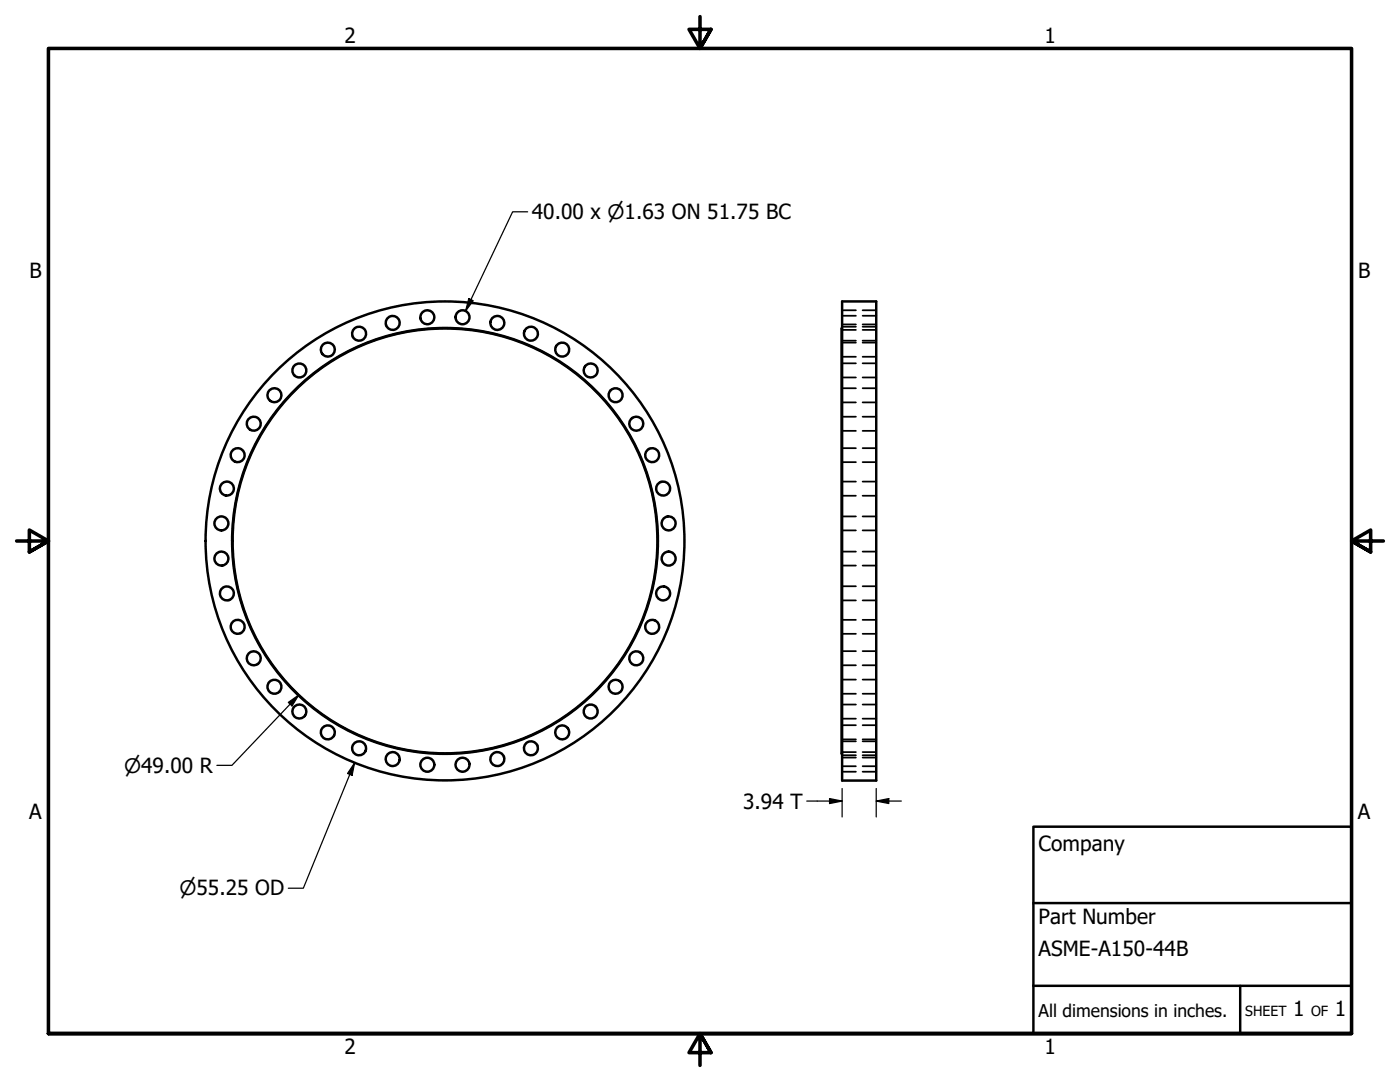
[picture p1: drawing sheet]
<svg xmlns="http://www.w3.org/2000/svg" width="279mm" height="216mm" viewBox="0 0 279 216" stroke-linecap="round" stroke-linejoin="round" font-family="sans-serif">
<!-- layer: Visible (ANSI) -->
<g fill="none" stroke="#000" stroke-width=".49">
<path d="M168.1 60.1h6.8v95.7h-6.8zM168.1 65.4l-.1 .1v84.9l.1 .1"/>
<circle cx="54.8" cy="78.9" r="1.39"/>
<circle cx="59.7" cy="73.9" r="1.39"/>
<circle cx="65.4" cy="69.8" r="1.39"/>
<circle cx="71.7" cy="66.6" r="1.39"/>
<circle cx="78.4" cy="64.4" r="1.39"/>
<circle cx="85.3" cy="63.3" r="1.39"/>
<circle cx="92.3" cy="63.3" r="1.39"/>
<circle cx="99.3" cy="64.4" r="1.39"/>
<circle cx="106" cy="66.6" r="1.39"/>
<circle cx="112.2" cy="69.8" r="1.39"/>
<circle cx="117.9" cy="73.9" r="1.39"/>
<circle cx="122.9" cy="78.9" r="1.39"/>
<circle cx="45.3" cy="97.5" r="1.39"/>
<circle cx="47.4" cy="90.8" r="1.39"/>
<circle cx="50.6" cy="84.5" r="1.39"/>
<circle cx="127" cy="84.5" r="1.39"/>
<circle cx="130.2" cy="90.8" r="1.39"/>
<circle cx="132.3" cy="97.5" r="1.39"/>
<circle cx="44.2" cy="111.5" r="1.39"/>
<circle cx="44.2" cy="104.4" r="1.39"/>
<circle cx="45.3" cy="118.4" r="1.39"/>
<circle cx="88.8" cy="107.9" r="42.4"/>
<circle cx="88.8" cy="107.9" r="42.5"/>
<circle cx="88.8" cy="107.9" r="47.8"/>
<circle cx="132.3" cy="118.4" r="1.39"/>
<circle cx="133.4" cy="111.5" r="1.39"/>
<circle cx="133.4" cy="104.4" r="1.39"/>
<circle cx="47.4" cy="125.1" r="1.39"/>
<circle cx="50.6" cy="131.4" r="1.39"/>
<circle cx="54.8" cy="137" r="1.39"/>
<circle cx="122.9" cy="137" r="1.39"/>
<circle cx="127" cy="131.4" r="1.39"/>
<circle cx="130.2" cy="125.1" r="1.39"/>
<circle cx="59.7" cy="142" r="1.39"/>
<circle cx="65.4" cy="146.1" r="1.39"/>
<circle cx="71.7" cy="149.3" r="1.39"/>
<circle cx="78.4" cy="151.5" r="1.39"/>
<circle cx="85.3" cy="152.6" r="1.39"/>
<circle cx="92.3" cy="152.6" r="1.39"/>
<circle cx="99.3" cy="151.5" r="1.39"/>
<circle cx="106" cy="149.3" r="1.39"/>
<circle cx="112.2" cy="146.1" r="1.39"/>
<circle cx="117.9" cy="142" r="1.39"/>
</g>
<!-- layer: Hidden (ANSI) -->
<g fill="none" stroke="#000" stroke-width=".35">
<path d="M168.1 65.8h2.7M168.1 63h2.7M168.1 68h2.7M168.1 65.2h2.7M168.1 71.2h2.7M168.1 68.4h2.7M168.1 75.3h2.7M168.1 72.5h2.7M168.1 77.5h2.7M168.1 64.7h2.7M168.1 61.9h2.7M172.2 65.8h2.7"/>
<path d="M172.2 63h2.7M172.2 68h2.7M172.2 65.2h2.7M172.2 71.2h2.7M172.2 68.4h2.7M172.2 75.3h2.7M172.2 72.5h2.7M172.2 77.5h2.7M172.2 64.7h2.7M172.2 61.9h2.7M168.1 80.3h2.7M168.1 86h2.7"/>
<path d="M168.1 83.1h2.7M168.1 92.2h2.7M168.1 89.4h2.7M168.1 98.9h2.7M168.1 96.1h2.7M172.2 80.3h2.7M172.2 86h2.7M172.2 83.1h2.7M172.2 92.2h2.7M172.2 89.4h2.7M172.2 98.9h2.7M172.2 96.1h2.7"/>
<path d="M168.1 105.8h2.7M168.1 103h2.7M168.1 112.9h2.7M168.1 110.1h2.7M168.1 119.8h2.7M168.1 117h2.7M172.2 105.8h2.7M172.2 103h2.7M172.2 112.9h2.7M172.2 110.1h2.7M172.2 119.8h2.7M172.2 117h2.7"/>
<path d="M168.1 126.5h2.7M168.1 123.7h2.7M168.1 132.8h2.7M168.1 129.9h2.7M168.1 138.4h2.7M168.1 135.6h2.7M172.2 126.5h2.7M172.2 123.7h2.7M172.2 132.8h2.7M172.2 129.9h2.7M172.2 138.4h2.7M172.2 135.6h2.7"/>
<path d="M168.1 143.4h2.7M168.1 140.6h2.7M168.1 147.5h2.7M168.1 144.7h2.7M168.1 150.7h2.7M168.1 147.9h2.7M168.1 152.9h2.7M168.1 150.1h2.7M168.1 154h2.7M168.1 151.2h2.7M172.2 143.4h2.7M172.2 140.6h2.7"/>
<path d="M172.2 147.5h2.7M172.2 144.7h2.7M172.2 150.7h2.7M172.2 147.9h2.7M172.2 152.9h2.7M172.2 150.1h2.7M172.2 154h2.7M172.2 151.2h2.7"/>
</g>
<!-- layer: Border (ANSI) -->
<path d="M139.7 3.3v6.4l-2.2-3.8h4.4l-2.2 3.8 2.2-3.8M3.3 107.9h6.4l-3.8-2.1v4.3l3.8-2.2-3.8 2.2M276.1 107.9h-6.4l3.8-2.1v4.3l-3.8-2.2 3.8 2.2M9.7 206.2v-196.5h260v196.5h-260h260M141.9 210l-2.2-3.8 2.2 3.8h-4.4l2.2-3.8v6.4" fill="none" stroke="#000" stroke-width=".71"/>
<!-- layer: Title (ANSI) -->
<path d="M206.2 165h63.5v41.2h-63.5zM206.2 196.7h63.5M206.2 180.2h63.5M247.5 196.7v9.5" fill="none" stroke="#000" stroke-width=".49"/>
<!-- layer: Dimension (ANSI) -->
<path d="M93.6 59.6l.8 .4-1.5 2.1zM105.3 42.3h-3l-9.4 19.8M59.6 138.7l-13.3 14h-3M57.5 140.2l2.1-1.5-1.3 2.2zM70.8 152.2l-.5 2.5-.9-.4zM70.8 152.2l-10.3 25h-3M161 159.8h7.1M165.6 159.3l2.5 .5-2.5 .5zM168.1 157.3v5.7M174.9 159.8l2.5-.5v1zM174.9 159.8h5M174.9 157.3v5.7" fill="none" stroke="#000" stroke-width=".25"/>
<g fill="#000">
<path d="M93.6 59.6l.8 .4-1.5 2.1z" fill-rule="evenodd"/>
<path d="M57.5 140.2l2.1-1.5-1.3 2.2z" fill-rule="evenodd"/>
<path d="M70.8 152.2l-.5 2.5-.9-.4z" fill-rule="evenodd"/>
<path d="M174.9 159.8l2.5-.5v1z" fill-rule="evenodd"/>
<path d="M165.6 159.3l2.5 .5-2.5 .5z" fill-rule="evenodd"/>
</g>
<g font-size="4.2">
<text x="68.7" y="8.6">2</text>
<text x="208.4" y="8.6">1</text>
<text x="106.1" y="43.7">40.00 x ⌀1.63 ON 51.75 BC</text>
<text x="5.9" y="55.5">B</text>
<text x="271" y="55.5">B</text>
<text x="148.3" y="161.4">3.94 T</text>
<text x="5.8" y="163.4">A</text>
<text x="271" y="163.4">A</text>
<text x="207.3" y="169.8">Company</text>
<text x="207.3" y="184.4">Part Number</text>
<text x="207.3" y="190.7">ASME-A150-44B</text>
<text x="258.1" y="202.8">1</text>
<text x="266.4" y="202.8">1</text>
<text x="68.7" y="210.3">2</text>
<text x="208.4" y="210.3">1</text>
</g>
<g font-size="4">
<text x="24.8" y="154.2">⌀49.00 R</text>
<text x="35.8" y="178.7">⌀55.25 OD</text>
</g>
<text font-size="3.5" x="207.3" y="202.9">All dimensions in inches.</text>
<g font-size="2.8">
<text x="248.5" y="202.8">SHEET</text>
<text x="261.7" y="202.8">OF</text>
</g>
</svg>
